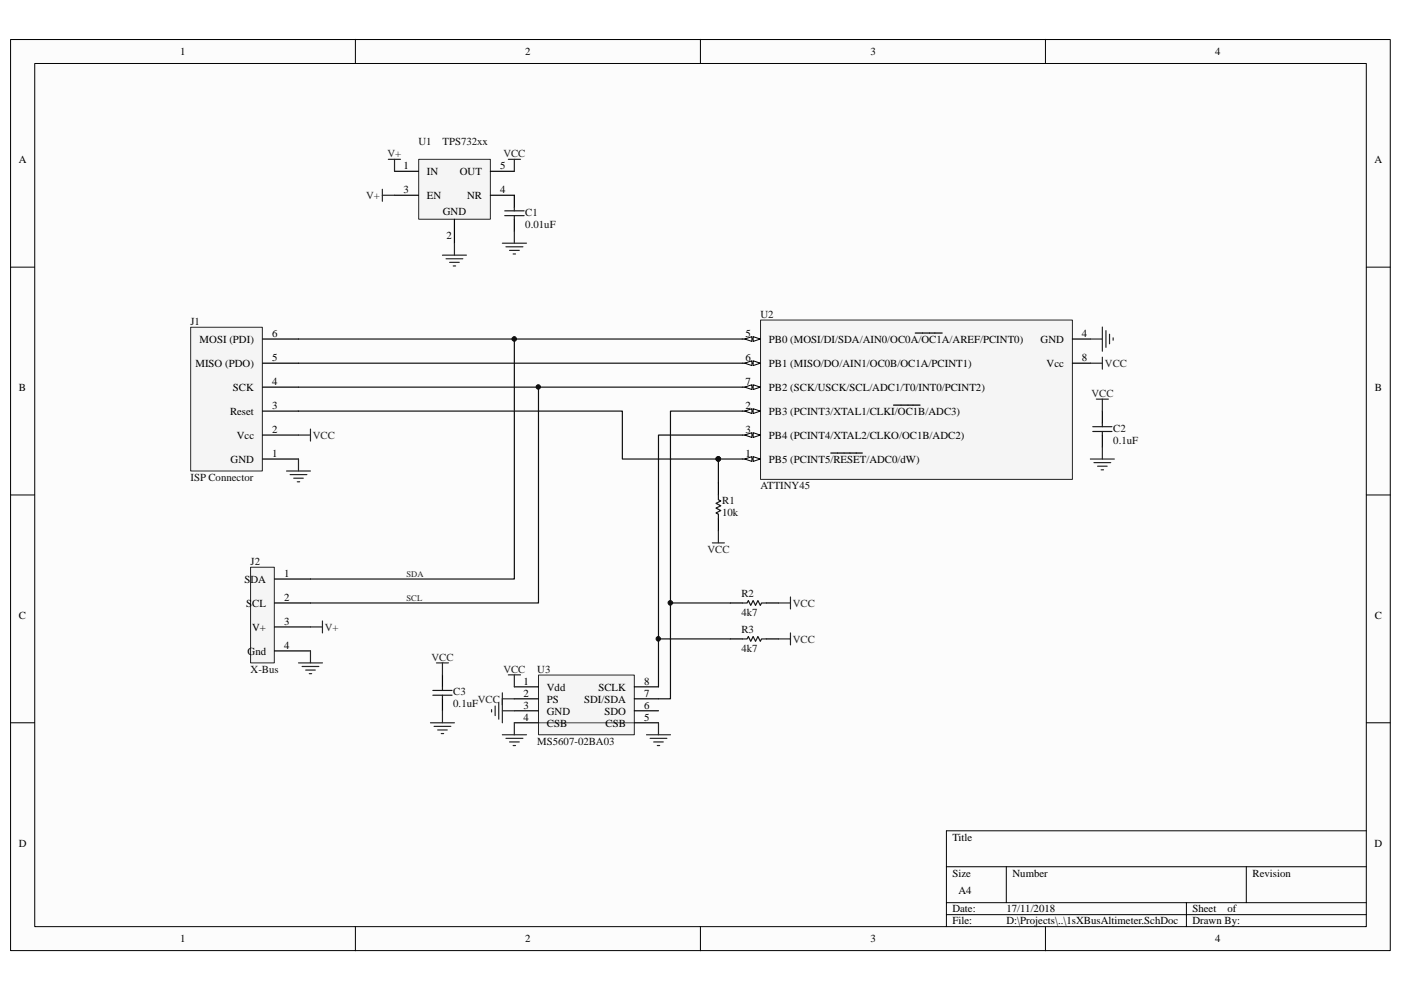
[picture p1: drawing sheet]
<svg xmlns="http://www.w3.org/2000/svg" width="297mm" height="210mm" viewBox="0 0 297 210" stroke-linecap="round" stroke-linejoin="round" font-family="sans-serif">
<path d="M2.3 8.4h292.5v193.1h-292.5z" fill="#fcfcfc"/>
<path d="M2.2 8.4h292.6v193.1h-292.6z" fill="none" stroke="#000" stroke-width=".21"/>
<path d="M7.4 13.5h282.3v183h-282.3z" fill="#fcfcfc"/>
<g fill="none" stroke="#000" stroke-width=".21">
<path d="M7.4 13.5h282.3v183h-282.3zM75.3 8.3v5.1M148.5 8.3v5.1M221.7 8.3v5.1M2.2 56.6h5.1M289.7 56.6h5.1M2.2 104.9h5.1M289.7 104.9h5.1M2.2 153.2h5.1M289.7 153.2h5.1M289.7 176.1h-89v20.4M75.3 196.5v5.1"/>
<path d="M148.5 196.5v5.1M200.7 183.8h89M200.7 191.4h89M200.7 193.9h89M213.4 183.8v7.6M221.7 196.5v5.1M251.5 191.4v5.1M264.2 183.8v7.6"/>
</g>
<path d="M161.3 67.9h66.1v33.7h-66.1z" fill="#f5f5f5"/>
<path d="M161.2 67.9h66.2v33.7h-66.2z" fill="none" stroke="#262626" stroke-width=".21"/>
<path d="M157.4 97.3h3.8" fill="none" stroke="#000" stroke-width=".25"/>
<path d="M159.7 96.8l1.5 .5-1.5 .5z" fill="#fcfcfc"/>
<path d="M159.7 96.8l1.5 .5-1.5 .5z" fill="none" stroke="#000" stroke-width=".21"/>
<path d="M157.9 97.3l1.5-.5v1z" fill="#fcfcfc"/>
<path d="M157.9 97.3l1.5-.5v1z" fill="none" stroke="#000" stroke-width=".21"/>
<path d="M157.4 87.2h3.8M176.1 96.1h6.7" fill="none" stroke="#000" stroke-width=".25"/>
<path d="M159.7 86.7l1.5 .5-1.5 .5z" fill="#fcfcfc"/>
<path d="M159.7 86.7l1.5 .5-1.5 .5z" fill="none" stroke="#000" stroke-width=".21"/>
<path d="M157.9 87.2l1.5-.5v1z" fill="#fcfcfc"/>
<path d="M157.9 87.2l1.5-.5v1z" fill="none" stroke="#000" stroke-width=".21"/>
<path d="M157.4 92.2h3.8M189.4 85.9h5.7" fill="none" stroke="#000" stroke-width=".25"/>
<path d="M159.7 91.7l1.5 .5-1.5 .6z" fill="#fcfcfc"/>
<path d="M159.7 91.7l1.5 .5-1.5 .6z" fill="none" stroke="#000" stroke-width=".21"/>
<path d="M157.9 92.2l1.5-.5v1.1z" fill="#fcfcfc"/>
<path d="M157.9 92.2l1.5-.5v1.1z" fill="none" stroke="#000" stroke-width=".21"/>
<path d="M227.4 71.9h3.8M227.4 77h3.8M157.4 82.1h3.8" fill="none" stroke="#000" stroke-width=".25"/>
<path d="M159.7 81.6l1.5 .5-1.5 .5z" fill="#fcfcfc"/>
<path d="M159.7 81.6l1.5 .5-1.5 .5z" fill="none" stroke="#000" stroke-width=".21"/>
<path d="M157.9 82.1l1.5-.5v1z" fill="#fcfcfc"/>
<path d="M157.9 82.1l1.5-.5v1z" fill="none" stroke="#000" stroke-width=".21"/>
<path d="M157.4 77h3.8" fill="none" stroke="#000" stroke-width=".25"/>
<path d="M159.7 76.5l1.5 .5-1.5 .5z" fill="#fcfcfc"/>
<path d="M159.7 76.5l1.5 .5-1.5 .5z" fill="none" stroke="#000" stroke-width=".21"/>
<path d="M157.9 77l1.5-.5v1z" fill="#fcfcfc"/>
<path d="M157.9 77l1.5-.5v1z" fill="none" stroke="#000" stroke-width=".21"/>
<path d="M157.4 71.9h3.8" fill="none" stroke="#000" stroke-width=".25"/>
<path d="M159.7 71.4l1.5 .5-1.5 .5z" fill="#fcfcfc"/>
<path d="M159.7 71.4l1.5 .5-1.5 .5z" fill="none" stroke="#000" stroke-width=".21"/>
<path d="M157.9 71.9l1.5-.5v1z" fill="#fcfcfc"/>
<path d="M157.9 71.9l1.5-.5v1z" fill="none" stroke="#000" stroke-width=".21"/>
<path d="M194.1 70.6h5.7M233.7 87.2v2.5M233.7 92.2v2.6" fill="none" stroke="#000" stroke-width=".25"/>
<g fill="none" stroke="#262626" stroke-width=".25">
<path d="M231.2 71.9h2.5M231.2 77h2.5M233.7 69.3v5.2M233.7 75.7v2.6M234.5 70.1v3.6M235.2 70.9v2M236 71.6v.5M231.2 97.3h5.1M231.9 98.1h3.6M232.4 84.6h2.6M232.7 98.8h2M233.5 99.6h.5"/>
<path d="M233.7 84.6v2.6M233.7 94.8v2.5"/>
</g>
<path d="M231.7 90.5h4.1M231.7 91.5h4.1M233.7 89.7v.8M233.7 91.5v.7" fill="none" stroke="#1c1c1c" stroke-width=".25"/>
<path d="M157.4 97.3h-5.1v5.1" fill="none" stroke="#0e0e0e" stroke-width=".25"/>
<circle cx="152.3" cy="97.3" r=".49" fill="#0e0e0e"/>
<circle cx="152.3" cy="97.3" r=".49" fill="none" stroke="#0e0e0e" stroke-width=".21"/>
<path d="M152.3 102.4v2.5M152.3 110v2.6" fill="none" stroke="#000" stroke-width=".25"/>
<path d="M152.3 104.9v1.1l.5 .2-1 .5 1 .5-1 .5 1 .5-1 .6 .5 .2v1" fill="none" stroke="#1c1c1c" stroke-width=".25"/>
<path d="M151 115.1h2.6M152.3 112.6v2.5" fill="none" stroke="#262626" stroke-width=".25"/>
<path d="M40.5 69.4h15.1v30.5h-15.1z" fill="#f5f5f5"/>
<path d="M40.4 69.4h15.2v30.5h-15.2z" fill="none" stroke="#262626" stroke-width=".21"/>
<path d="M55.7 77h7.6M55.7 71.9h7.6M55.7 97.3h7.6M55.7 92.2h7.6M55.7 87.2h7.6M55.7 82.1h7.6" fill="none" stroke="#000" stroke-width=".25"/>
<path d="M60.7 99.9h5.1M63.3 92.2h2.5M63.3 97.3v2.6M65.8 91v2.5M61.5 100.6h3.6M62.3 101.4h2M63 102.2h.5" fill="none" stroke="#262626" stroke-width=".25"/>
<path d="M63.3 87.2h68.6v10.1h20.4" fill="none" stroke="#0e0e0e" stroke-width=".25"/>
<circle cx="152.3" cy="97.3" r=".49" fill="#0e0e0e"/>
<circle cx="152.3" cy="97.3" r=".49" fill="none" stroke="#0e0e0e" stroke-width=".21"/>
<path d="M63.3 71.9h94.1M63.3 82.1h94.1" fill="none" stroke="#0e0e0e" stroke-width=".25"/>
<path d="M114.2 143.2h20.3v12.6h-20.3z" fill="#f5f5f5"/>
<path d="M114.2 143.1h20.3v12.7h-20.3z" fill="none" stroke="#262626" stroke-width=".21"/>
<path d="M114.2 153.2h20.3" fill="none" stroke="#585858" stroke-width=".25"/>
<path d="M109 145.6h5.2M109 148.2h5.2M109 150.7h5.2M109 153.2h5.2M134.5 145.6h5.1M134.5 148.2h5.1M134.5 150.7h5.1M134.5 153.2h5.1" fill="none" stroke="#000" stroke-width=".25"/>
<path d="M53.2 120.3h5v20.2h-5z" fill="#f5f5f5"/>
<path d="M53.1 120.3h5.1v20.2h-5.1z" fill="none" stroke="#262626" stroke-width=".21"/>
<path d="M58.2 122.8h7.6M58.2 127.8h7.6M58.2 132.9h7.6M58.2 138h7.6" fill="none" stroke="#000" stroke-width=".25"/>
<path d="M65.8 132.9h2.6M65.8 138v2.5M68.4 131.7v2.5M63.3 140.5h5.1M64 141.3h3.6M64.8 142.1h2M65.6 142.8h.5" fill="none" stroke="#262626" stroke-width=".25"/>
<path d="M114.2 82.1v45.7h-48.4" fill="none" stroke="#0e0e0e" stroke-width=".25"/>
<circle cx="114.1" cy="82" r=".46" fill="#0e0e0e"/>
<circle cx="114.1" cy="82" r=".46" fill="none" stroke="#0e0e0e" stroke-width=".21"/>
<path d="M109 71.9v50.9h-43.2" fill="none" stroke="#0e0e0e" stroke-width=".25"/>
<circle cx="109" cy="71.9" r=".48" fill="#0e0e0e"/>
<circle cx="109" cy="71.9" r=".48" fill="none" stroke="#0e0e0e" stroke-width=".21"/>
<path d="M104.2 150.5v.5M105 149.7v2M105.7 148.9v3.6M106.5 148.2v5M106.5 150.7h2.5M107.8 143.1h2.6M109 143.1v2.5" fill="none" stroke="#262626" stroke-width=".25"/>
<path d="M157.4 92.2h-17.8v53.4M157.4 87.2h-15.2v61h-2.6" fill="none" stroke="#0e0e0e" stroke-width=".25"/>
<path d="M88.8 33.8h15.2v12.7h-15.2z" fill="#f5f5f5"/>
<path d="M88.8 33.8h15.2v12.7h-15.2z" fill="none" stroke="#262626" stroke-width=".21"/>
<path d="M83.6 36.3h5.1M104 36.3h5M83.6 41.4h5.1M96.3 46.5v5.1M104 41.4h5v2.5M109 46.5v2.5M154.9 127.8h2.5M154.9 135.5h2.5M162.5 127.8h2.6M162.5 135.5h2.6M93.8 143.1v2.5M93.8 148.2v2.5" fill="none" stroke="#000" stroke-width=".25"/>
<g fill="none" stroke="#262626" stroke-width=".25">
<path d="M82.3 33.8h2.6M83.6 33.8v2.5M107.8 33.8h2.6M109 33.8v2.5M81.1 40.1v2.6M81.1 41.4h2.5M93.8 54.1h5.1M94.6 54.9h3.5M95.3 55.6h2.1M96.1 56.4h.5M96.3 51.6v2.5M106.5 51.6h5.1"/>
<path d="M107.3 52.3h3.6M108 53.1h2.1M108.8 53.8h.5M109 49v2.6M165.1 127.8h2.5M165.1 135.5h2.5M167.6 126.6v2.5M167.6 134.2v2.5M91.3 153.2h5M92 154h3.6M92.5 140.5h2.6M92.8 154.8h2"/>
<path d="M93.6 155.5h.5M93.8 140.5v2.6M93.8 150.7v2.5M106.5 155.8h5.1M106.5 146.9v2.5M106.5 148.2h2.5M107.3 156.5h3.6M108 157.3h2.1M108.8 158.1h.5M109 153.2v2.6M137.1 155.8h5.1M137.8 156.5h3.6"/>
<path d="M138.6 157.3h2M139.4 158.1h.5M139.6 153.2v2.6"/>
</g>
<path d="M107 44.7h4.1M107 45.7h4.1M109 43.9v.8M109 45.7v.8M157.4 127.8h1l.3-.5 .5 1.1 .5-1.1 .5 1.1 .5-1.1 .5 1.1 .3-.6h1M157.4 135.5h1l.3-.5 .5 1 .5-1 .5 1 .5-1 .5 1 .3-.5h1M91.8 146.4h4M91.8 147.4h4M93.8 145.6v.8M93.8 147.4v.8" fill="none" stroke="#1c1c1c" stroke-width=".25"/>
<path d="M63.3 77h94.1M142.2 127.8h12.7" fill="none" stroke="#0e0e0e" stroke-width=".25"/>
<circle cx="142.1" cy="127.8" r=".49" fill="#0e0e0e"/>
<circle cx="142.1" cy="127.8" r=".49" fill="none" stroke="#0e0e0e" stroke-width=".21"/>
<path d="M139.6 135.5h15.3" fill="none" stroke="#0e0e0e" stroke-width=".25"/>
<circle cx="139.6" cy="135.4" r=".48" fill="#0e0e0e"/>
<circle cx="139.6" cy="135.4" r=".48" fill="none" stroke="#0e0e0e" stroke-width=".21"/>
<g font-size="2.3">
<text x="38.2" y="11.7">1</text>
<text x="111.4" y="11.7">2</text>
<text x="184.5" y="11.7">3</text>
<text x="257.6" y="11.7">4</text>
<text x="4" y="34.5">A</text>
<text x="85.6" y="35.8">1</text>
<text x="106" y="35.8">5</text>
<text x="291.4" y="34.5">A</text>
<text x="85.6" y="40.9">3</text>
<text x="90.5" y="37.1">IN</text>
<text x="97.5" y="37.1">OUT</text>
<text x="106" y="40.9">4</text>
<text x="90.5" y="42.2">EN</text>
<text x="93.9" y="45.5">GND</text>
<text x="99" y="42.2">NR</text>
<text x="94.7" y="50.6">2</text>
<text x="57.7" y="71.4">6</text>
<text x="158.1" y="71.4">5</text>
<text x="229.4" y="71.4">4</text>
<text x="41.4" y="77.8">MISO (PDO)</text>
<text x="42.3" y="72.7">MOSI (PDI)</text>
<text x="57.7" y="76.5">5</text>
<text x="158.1" y="76.5">6</text>
<text x="163" y="77.8">PB1 (MISO/DO/AIN1/OC0B/OC1A/PCINT1)</text>
<text x="163" y="72.7">PB0 (MOSI/DI/SDA/AIN0/OC0A/OC1A/AREF/PCINT0)</text>
<text x="220.6" y="72.7">GND</text>
<text x="221.9" y="77.8">Vcc</text>
<text x="229.4" y="76.5">8</text>
<text x="4" y="82.8">B</text>
<text x="49.4" y="82.8">SCK</text>
<text x="57.7" y="81.6">4</text>
<text x="158.1" y="81.6">7</text>
<text x="163" y="82.8">PB2 (SCK/USCK/SCL/ADC1/T0/INT0/PCINT2)</text>
<text x="291.5" y="82.8">B</text>
<text x="48.8" y="88">Reset</text>
<text x="57.7" y="86.7">3</text>
<text x="158.1" y="86.7">2</text>
<text x="163" y="88">PB3 (PCINT3/XTAL1/CLKI/OC1B/ADC3)</text>
<text x="50.2" y="93">Vcc</text>
<text x="57.7" y="91.8">2</text>
<text x="158.1" y="91.8">3</text>
<text x="163" y="93">PB4 (PCINT4/XTAL2/CLKO/OC1B/ADC2)</text>
<text x="48.9" y="98.1">GND</text>
<text x="57.7" y="96.9">1</text>
<text x="158.1" y="96.9">1</text>
<text x="163" y="98.1">PB5 (PCINT5/RESET/ADC0/dW)</text>
<text x="51.8" y="123.5">SDA</text>
<text x="60.2" y="122.3">1</text>
<text x="4" y="131.2">C</text>
<text x="52.2" y="128.7">SCL</text>
<text x="60.2" y="127.4">2</text>
<text x="291.5" y="131.2">C</text>
<text x="53.5" y="133.7">V+</text>
<text x="60.2" y="137.5">4</text>
<text x="60.2" y="132.5">3</text>
<text x="52.5" y="138.8">Gnd</text>
<text x="111" y="145.2">1</text>
<text x="111" y="147.7">2</text>
<text x="115.9" y="146.4">Vdd</text>
<text x="115.9" y="149">PS</text>
<text x="123.8" y="149">SDI/SDA</text>
<text x="126.9" y="146.4">SCLK</text>
<text x="136.6" y="147.7">7</text>
<text x="136.6" y="145.2">8</text>
<text x="111" y="150.2">3</text>
<text x="111" y="152.8">4</text>
<text x="115.9" y="151.5">GND</text>
<text x="115.9" y="154.1">CSB</text>
<text x="128.1" y="151.5">SDO</text>
<text x="128.4" y="154.1">CSB</text>
<text x="136.6" y="152.8">5</text>
<text x="136.6" y="150.2">6</text>
<text x="4" y="179.5">D</text>
<text x="201.9" y="178.2">Title</text>
<text x="291.4" y="179.5">D</text>
<text x="201.9" y="185.8">Size</text>
<text x="214.7" y="185.8">Number</text>
<text x="265.6" y="185.8">Revision</text>
<text x="203.2" y="189.7">A4</text>
<text x="201.9" y="193.5">Date:</text>
<text x="201.9" y="196">File:</text>
<text x="213.4" y="196">D:\Projects\..\1sXBusAltimeter.SchDoc</text>
<text x="213.4" y="193.5">17/11/2018</text>
<text x="252.8" y="193.5">Sheet</text>
<text x="252.8" y="196">Drawn By:</text>
<text x="260.3" y="193.5">of</text>
<text x="38.2" y="199.8">1</text>
<text x="111.4" y="199.8">2</text>
<text x="184.5" y="199.8">3</text>
<text x="257.6" y="199.8">4</text>
</g>
<g font-size="2.3" fill="#262626">
<text x="82.2" y="33.3">V+</text>
<text x="106.7" y="33.3">VCC</text>
<text x="77.6" y="42.2">V+</text>
<text x="234.3" y="77.8">VCC</text>
<text x="231.4" y="84.1">VCC</text>
<text x="66.3" y="93">VCC</text>
<text x="150" y="117.2">VCC</text>
<text x="168.1" y="128.7">VCC</text>
<text x="68.9" y="133.7">V+</text>
<text x="168.1" y="136.3">VCC</text>
<text x="91.5" y="140.1">VCC</text>
<text x="106.7" y="142.6">VCC</text>
<text x="101.3" y="149">VCC</text>
</g>
<g font-size="2.3" fill="#0e0e0e">
<text x="88.7" y="30.7">U1</text>
<text x="93.8" y="30.7">TPS732xx</text>
<text x="111.4" y="45.8">C1</text>
<text x="111.4" y="48.3">0.01uF</text>
<text x="40.4" y="68.9">J1</text>
<text x="161.2" y="67.4">U2</text>
<text x="236" y="94.1">0.1uF</text>
<text x="236" y="91.5">C2</text>
<text x="40.4" y="101.9">ISP Connector</text>
<text x="153.1" y="106.8">R1</text>
<text x="161.2" y="103.7">ATTINY45</text>
<text x="153.1" y="109.3">10k</text>
<text x="53.1" y="119.7">J2</text>
<text x="157.2" y="130.7">4k7</text>
<text x="157.2" y="126.6">R2</text>
<text x="157.2" y="134.2">R3</text>
<text x="53.1" y="142.6">X-Bus</text>
<text x="113.9" y="142.6">U3</text>
<text x="157.2" y="138.3">4k7</text>
<text x="96.1" y="150">0.1uF</text>
<text x="96.1" y="147.4">C3</text>
<text x="113.9" y="157.9">MS5607-02BA03</text>
</g>
<g font-size="1.8" fill="#262626">
<text x="86.2" y="122.4">SDA</text>
<text x="86.2" y="127.5">SCL</text>
</g>
</svg>
